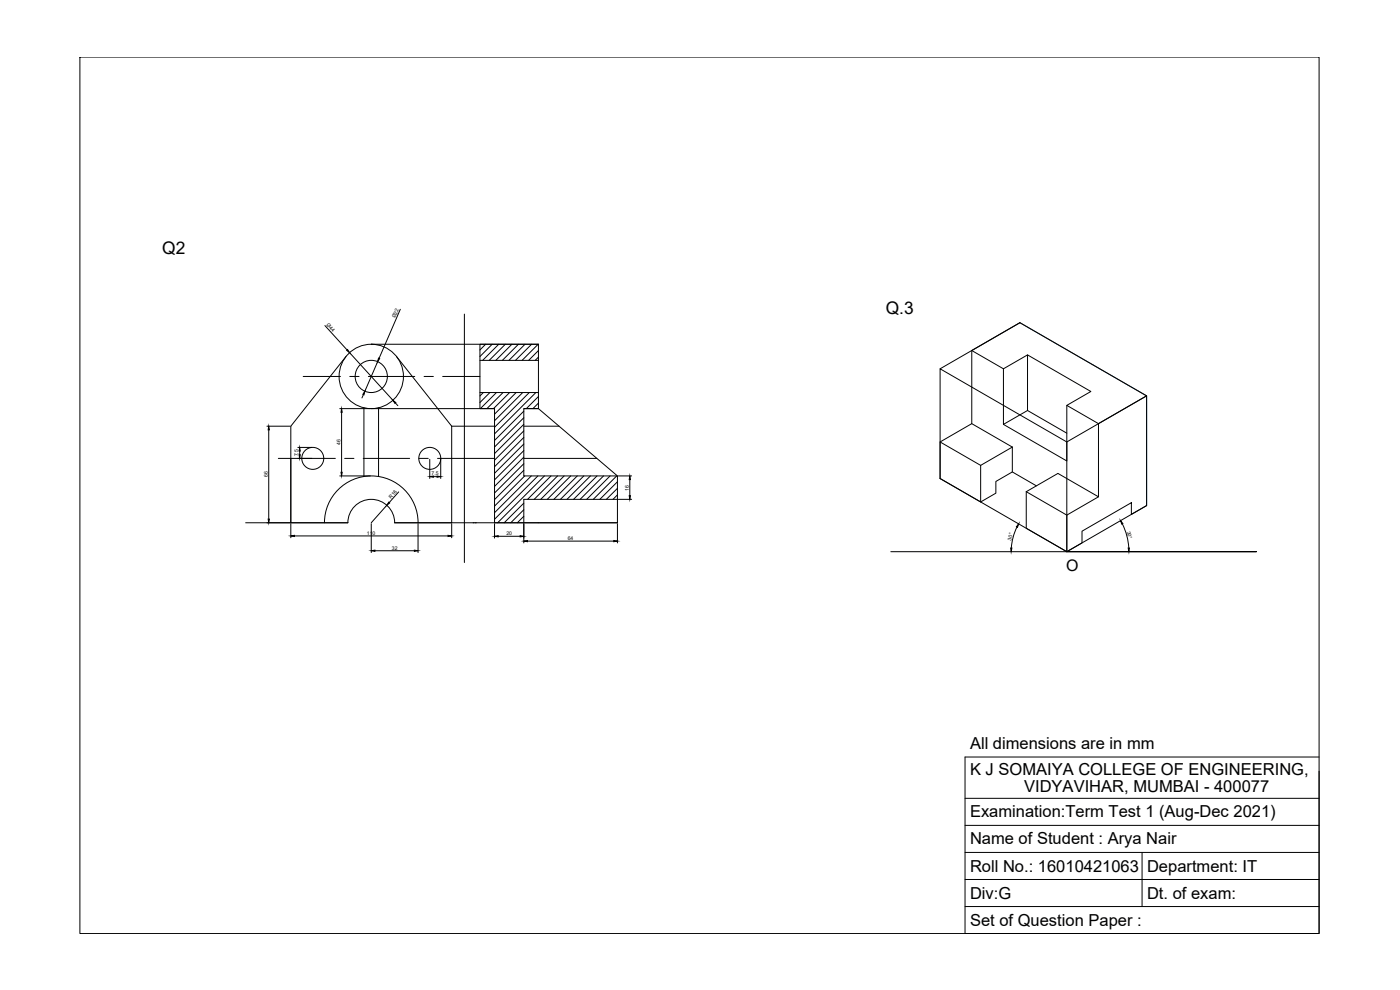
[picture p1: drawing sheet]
<svg xmlns="http://www.w3.org/2000/svg" width="420mm" height="297mm" viewBox="0 0 420 297" stroke-linecap="round" stroke-linejoin="round" font-family="sans-serif">
<!-- layer: 0 -->
<g fill="none" stroke="#000" stroke-width=".3">
<path d="M24 17.1h371.9v263h-371.9zM97.5 97.7l6.7 7.3M120.1 92.8l-6.3 14.7M139.4 94.2v74.6M306.1 96.8l-14.5 8.4v21.9l-9.5 5.5v11M306.1 96.8l-24 13.9M306.1 96.8l38 22-23.9 13.8M91 113h11.2M103.9 107l-16.6 20.9v29M104.9 105.8l13 14.3M105 113h2.8M109.1 118.4l-.5 1"/>
<path d="M110.5 113h14M111.4 103.3h.1M111.4 103.3h50.2M113.3 108.5l-3.8 8.9M119 107l16.6 20.9M127.3 113h2.8M132.8 113h11.2M144 108.1h17.6M144 117.8h17.6M145.1 117.8l-1.1 1M145.7 103.3l-1.7 1.7M147 117.8l-3 3"/>
<path d="M147.7 103.3l-3.7 3.7M149 117.8l-4.8 4.8M149.7 103.3l-4.8 4.8M151 117.8l-4.9 4.8M151.7 103.3l-4.9 4.8M152.9 117.8l-4.8 4.8M153.6 103.3l-4.8 4.8M154.9 117.8l-6.5 6.5M155.6 103.3l-4.8 4.8M156.9 117.8l-8.5 8.4M157.6 103.3l-4.9 4.8M158.8 117.8l-10.4 10.4"/>
<path d="M159.5 103.3l-4.8 4.8M160.8 117.8l-12.4 12.4M161.5 103.3l-4.8 4.8M161.6 103.3h-17.6v19.3h4.4v34.3h36.9M161.6 103.3v19.3h-4.4v20.2h28.1v14.1M161.6 105.2l-2.9 2.9M161.6 107.2l-1 .9M161.6 119l-3.6 3.6M291.6 105.2l9.5 5.5 7.3-4.2 19 11-7.2 4.1 9.5 5.5M301.1 110.7v16.6l7.3-4.1M308.4 106.5v16.7l11.8 6.8M80.1 127.9h6.9"/>
<path d="M80.7 129v26.8M83.5 137.5h17.1M89.4 134.2h4.2M89.9 135.3v1.1M102 122.6h9.1M102.5 123.7v18M103.4 137.5h2.8M109 137.5h13.9M109.2 122.4v20.6M111.4 122.6h37M113.6 122.4v20.6M118.7 120.9l.7 .8"/>
<path d="M125.7 137.5h2.8M129 137.8v5.8M131.3 137.5h17.1M132.3 137.8v5.8M135.6 127.9v29M135.6 127.9h12.8M157.2 127.9h10.6M157.2 137.5h21.9M157.2 122.6h4.4l23.7 20.2M157.2 123.4l-8.8 8.8M157.2 125.3l-8.8 8.8M157.2 127.3l-8.8 8.8"/>
<path d="M157.2 129.3l-8.8 8.8M157.2 131.3l-8.8 8.7M157.2 133.2l-8.8 8.8M157.2 135.2l-8.8 8.8M157.2 137.2l-8.8 8.7M157.2 139.1l-8.8 8.8M161.6 121l-1.7 1.6M282.1 132.6l12.2 7M291.6 127.1l12.2 7M294.3 139.6v11l-12.2-7M303.8 134.1v7.5l-4.9 2.9v3.5l-4.6 2.6M303.8 134.1l-9.5 5.5"/>
<path d="M320.2 121.6v16.7l-19.1-11M329.7 127.1l14.4-8.3v32.9l-4.6 2.6v-3.5l-14.8 8.6v3.5l-4.5 2.6v-10.9l9.5-5.5zM73.7 156.9l30.7-.1a7 7 0 0 1 7-7 7 7 0 0 1 7 7l66.9 .1M87.3 157.1v4.2M97.4 156.8a14 14 0 0 1 14-14 14 14 0 0 1 14.1 14M102 142.8h9.1M111.4 157.1v8.7M116.1 151.6l-4.7 5.3M119.7 147.6l-2.9 3.2M125.5 157.1v8.7M130.1 143h1.1M135.6 157.1v4.2"/>
<path d="M142 156.9h.1M142.6 156.9h.1M148.4 157.1v4.4M157.2 141.1l-8.8 8.8M157.2 151l-5.9 5.9M157.2 152.9l-3.9 4M157.2 154.9l-1.9 2M157.2 157.1v5.8M157.5 142.8l-9.1 9.1M159.4 142.8l-11 11M161.4 142.8l-13 13M163.4 142.8l-14.1 14.1"/>
<path d="M165.4 142.8l-7.1 7M167.3 142.8l-7 7M169.3 142.8l-7 7M171.3 142.8l-7.1 7M173.2 142.8l-7 7M175.2 142.8l-7 7M177.2 142.8l-7 7M179.2 142.8l-7.1 7M181.1 142.8l-7 7M183.1 142.8l-7 7M185.1 142.8l-7 7M185.3 144.6l-5.3 5.2"/>
<path d="M185.3 146.5l-3.3 3.3M185.3 148.5l-1.3 1.3M185.3 149.8h-28.1v7.1M185.3 157.1v5.8M185.6 149.8h4M185.6 142.8h4M189 143.9v4.8M282.1 143.6l38.1 21.9 23.9-13.8M282.1 143.6v-32.9l38.1 21.9v32.9M303.8 141.6l7.2 4.2M305.2 158.1a16.7 16.7 0 0 0-1.7 6.3M308 147.5v11l12.2 7"/>
<path d="M308 147.5l12.2 7.1M308 147.5l9.5-5.5 12.2 7.1M336.8 157.2a18.6 18.6 0 0 1 2 7.2M88.4 160.8h46.1M112.5 165.2h11.9M149.5 160.9h6.6M158.3 162.4h25.9M267.3 165.5h109.8h-56.9M289.6 239.5h106.3M395.9 227.1h-106.3v53h106.3v-48.7M289.6 247.6h106.3M289.6 255.8h106.3"/>
<path d="M342.7 255.8v16.2M289.6 263.9h106.3M289.6 272h106.3"/>
<circle cx="111.4" cy="112.9" r="9.7"/>
<circle cx="111.4" cy="112.9" r="4.8"/>
<circle cx="93.9" cy="137.5" r="3.3"/>
<circle cx="129" cy="137.5" r="3.3"/>
</g>
<path d="M306.1 96.8l38 22v32.9" fill="none" stroke="#105689" stroke-width=".3"/>
<g fill="#000" stroke="#000" stroke-width=".3">
<path d="M104 105.1l.3-.2 .6 .9zM109.5 117.4l-.3 1.1-.3-.2zM113.6 107.4l.3 .2-.6 .9zM80.7 127.9l.1 1.1h-.3zM89.8 136.4h.3l-.2 1.1zM89.9 134.2l.2 1.1h-.3zM102.5 122.6l.2 1.1h-.4zM117.9 120.1l.9 .7-.3 .2zM80.5 155.8h.3l-.1 1.1zM102.3 141.7h.4l-.2 1.1zM116.7 150.7l.3 .2-.9 .7zM129 143l1.1-.2v.4z"/>
<path d="M131.2 142.8l1.1 .2-1.1 .2zM189 142.8l.2 1.1h-.4zM188.8 148.7h.4l-.2 1.1zM305.7 157.2l-.4 1-.3-.1zM336.3 156.2l.7 .9-.3 .2zM87.3 160.8l1.1-.2v.4zM111.4 165.2l1.1-.1v.3zM124.4 165.1l1.1 .1-1.1 .2zM134.5 160.6l1.1 .2-1.1 .2zM148.4 160.9l1.1-.2v.4zM156.1 160.7l1.1 .2-1.1 .2zM157.2 162.4l1.1-.2v.3z"/>
<path d="M184.2 162.2l1.1 .2-1.1 .1zM303.3 164.4h.4l-.2 1.1zM338.6 164.4h.3l-.1 1.1z"/>
</g>
<g font-size="5.2">
<text x="48.7" y="76.3">Q2</text>
<text x="265.8" y="94.3">Q.3</text>
</g>
<g font-size="5">
<text x="291.1" y="224.8">All dimensions are in mm</text>
<text x="291.1" y="232.4">K J SOMAIYA COLLEGE OF ENGINEERING,</text>
<text x="307.3" y="237.6">VIDYAVIHAR, MUMBAI - 400077</text>
<text x="291.1" y="245.3">Examination:Term Test 1 (Aug-Dec 2021)</text>
<text x="291.1" y="253.4">Name of Student : Arya Nair</text>
<text x="291.1" y="261.5">Roll No.: 16010421063</text>
<text x="344.2" y="261.5">Department: IT</text>
<text x="291.1" y="269.6">Div:G</text>
<text x="344.2" y="269.6">Dt. of exam:</text>
<text x="291.1" y="277.7">Set of Question Paper :</text>
</g>
<text font-size="4.8" x="319.9" y="171.3">O</text>
<g font-size="1.5">
<text x="118.6" y="95.5" transform="rotate(-67 118.6 95.5)">Ø22</text>
<text x="97.9" y="97.6" transform="rotate(48 97.9 97.6)">Ø44</text>
<text x="89.4" y="137" transform="rotate(-90 89.4 137)">7,5</text>
<text x="102.2" y="133.5" transform="rotate(-90 102.2 133.5)">46</text>
<text x="80.4" y="143.2" transform="rotate(-90 80.4 143.2)">66</text>
<text x="129.5" y="142.5">7,5</text>
<text x="117.4" y="149.7" transform="rotate(-48 117.4 149.7)">R16</text>
<text x="188.7" y="147.2" transform="rotate(-90 188.7 147.2)">16</text>
<text x="110.1" y="160.5">110</text>
<text x="152" y="160.6">20</text>
<text x="338.1" y="159.5" transform="rotate(75 338.1 159.5)">30°</text>
<text x="117.6" y="165">32</text>
<text x="170.4" y="162.1">64</text>
<text x="303.5" y="162.2" transform="rotate(-75 303.5 162.2)">30°</text>
</g>
</svg>
